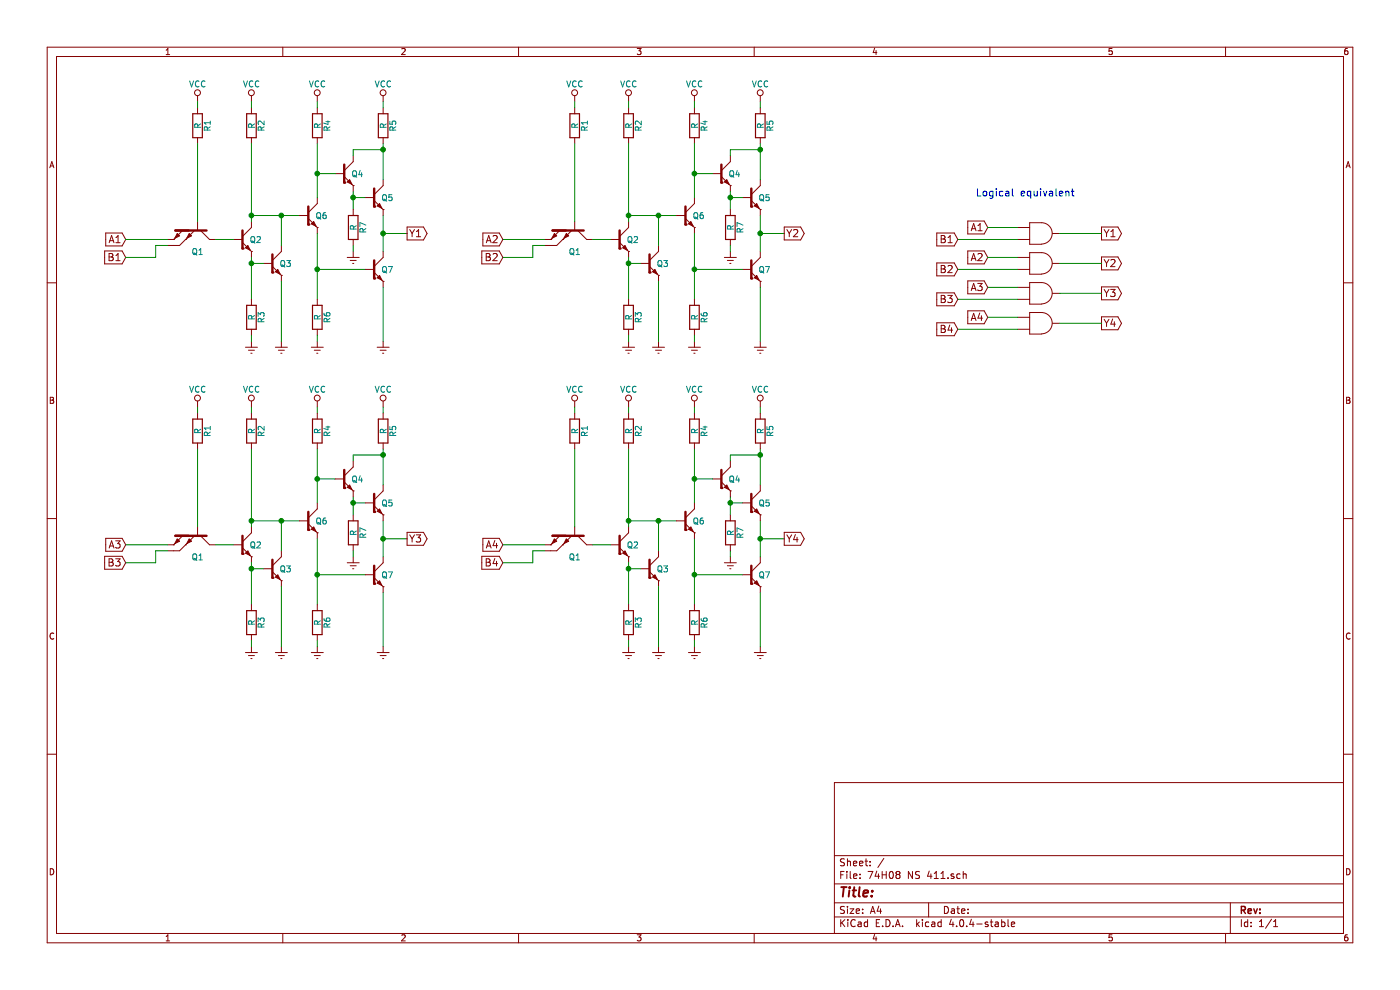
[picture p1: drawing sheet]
EESchema Schematic File Version 2
LIBS:power
LIBS:device
LIBS:transistors
LIBS:conn
LIBS:linear
LIBS:regul
LIBS:74xx
LIBS:cmos4000
LIBS:adc-dac
LIBS:memory
LIBS:xilinx
LIBS:microcontrollers
LIBS:dsp
LIBS:microchip
LIBS:analog_switches
LIBS:motorola
LIBS:texas
LIBS:intel
LIBS:audio
LIBS:interface
LIBS:digital-audio
LIBS:philips
LIBS:display
LIBS:cypress
LIBS:siliconi
LIBS:opto
LIBS:atmel
LIBS:contrib
LIBS:valves
LIBS:project5474
EELAYER 25 0
EELAYER END
$Descr A4 11693 8268
encoding utf-8
Sheet 1 1
Title ""
Date ""
Rev ""
Comp ""
Comment1 ""
Comment2 ""
Comment3 ""
Comment4 ""
$EndDescr
$Comp
L Q_NPN_double_emitter Q1
U 1 1
P 1650 1900
F 0 "Q1" V 1850 1950 50  0000 R CNN
F 1 "Q_NPN_double_emitter" H 1980 2230 50  0001 R CNN
F 2 "" H 1850 2000 50  0000 C CNN
F 3 "" H 1650 1900 50  0000 C CNN
	1    1650 1900
	0    1    1    0   
$EndComp
$Comp
L R R1
U 1 1
P 1650 1050
F 0 "R1" V 1730 1050 50  0000 C CNN
F 1 "R" V 1650 1050 50  0000 C CNN
F 2 "" V 1580 1050 50  0000 C CNN
F 3 "" H 1650 1050 50  0000 C CNN
	1    1650 1050
	1    0    0    -1  
$EndComp
Wire Wire Line
	1650 1200 1650 1850
$Comp
L VCC #PWR?
U 1 1
P 1650 850
F 0 "#PWR?" H 1650 700 50  0001 C CNN
F 1 "VCC" H 1650 1000 50  0000 C CNN
F 2 "" H 1650 850 50  0000 C CNN
F 3 "" H 1650 850 50  0000 C CNN
	1    1650 850 
	1    0    0    -1  
$EndComp
Wire Wire Line
	1650 850  1650 900 
Text GLabel 1050 2000 0    60   Input ~ 0
A1
Wire Wire Line
	1050 2000 1400 2000
Text GLabel 1050 2150 0    60   Input ~ 0
B1
Wire Wire Line
	1050 2150 1300 2150
Wire Wire Line
	1300 2150 1300 2050
Wire Wire Line
	1300 2050 1400 2050
$Comp
L Q_NPN Q2
U 1 1
P 2000 2000
F 0 "Q2" H 2185 2000 50  0000 R CNN
F 1 "Q_NPN" H 2600 1950 50  0001 R CNN
F 2 "" H 2200 2100 50  0000 C CNN
F 3 "" H 2000 2000 50  0000 C CNN
	1    2000 2000
	1    0    0    -1  
$EndComp
Wire Wire Line
	1950 2000 1800 2000
$Comp
L R R2
U 1 1
P 2100 1050
F 0 "R2" V 2180 1050 50  0000 C CNN
F 1 "R" V 2100 1050 50  0000 C CNN
F 2 "" V 2030 1050 50  0000 C CNN
F 3 "" H 2100 1050 50  0000 C CNN
	1    2100 1050
	1    0    0    -1  
$EndComp
$Comp
L VCC #PWR?
U 1 1
P 2100 850
F 0 "#PWR?" H 2100 700 50  0001 C CNN
F 1 "VCC" H 2100 1000 50  0000 C CNN
F 2 "" H 2100 850 50  0000 C CNN
F 3 "" H 2100 850 50  0000 C CNN
	1    2100 850 
	1    0    0    -1  
$EndComp
Wire Wire Line
	2100 850  2100 900 
Wire Wire Line
	2100 1200 2100 1850
$Comp
L Q_NPN Q3
U 1 1
P 2250 2200
F 0 "Q3" H 2435 2200 50  0000 R CNN
F 1 "Q_NPN" H 2850 2150 50  0001 R CNN
F 2 "" H 2450 2300 50  0000 C CNN
F 3 "" H 2250 2200 50  0000 C CNN
	1    2250 2200
	1    0    0    -1  
$EndComp
Wire Wire Line
	2100 2150 2100 2500
Wire Wire Line
	2100 2200 2200 2200
Wire Wire Line
	2100 1800 2500 1800
Wire Wire Line
	2350 1800 2350 2050
Connection ~ 2100 1800
$Comp
L Q_NPN Q6
U 1 1
P 2550 1800
F 0 "Q6" H 2735 1800 50  0000 R CNN
F 1 "Q_NPN" H 3150 1750 50  0001 R CNN
F 2 "" H 2750 1900 50  0000 C CNN
F 3 "" H 2550 1800 50  0000 C CNN
	1    2550 1800
	1    0    0    -1  
$EndComp
$Comp
L R R4
U 1 1
P 2650 1050
F 0 "R4" V 2730 1050 50  0000 C CNN
F 1 "R" V 2650 1050 50  0000 C CNN
F 2 "" V 2580 1050 50  0000 C CNN
F 3 "" H 2650 1050 50  0000 C CNN
	1    2650 1050
	1    0    0    -1  
$EndComp
$Comp
L VCC #PWR?
U 1 1
P 2650 850
F 0 "#PWR?" H 2650 700 50  0001 C CNN
F 1 "VCC" H 2650 1000 50  0000 C CNN
F 2 "" H 2650 850 50  0000 C CNN
F 3 "" H 2650 850 50  0000 C CNN
	1    2650 850 
	1    0    0    -1  
$EndComp
Wire Wire Line
	2650 850  2650 900 
Wire Wire Line
	2650 1200 2650 1650
$Comp
L Q_NPN Q7
U 1 1
P 3100 2250
F 0 "Q7" H 3285 2250 50  0000 R CNN
F 1 "Q_NPN" H 3700 2200 50  0001 R CNN
F 2 "" H 3300 2350 50  0000 C CNN
F 3 "" H 3100 2250 50  0000 C CNN
	1    3100 2250
	1    0    0    -1  
$EndComp
$Comp
L Q_NPN Q5
U 1 1
P 3100 1650
F 0 "Q5" H 3285 1650 50  0000 R CNN
F 1 "Q_NPN" H 3700 1600 50  0001 R CNN
F 2 "" H 3300 1750 50  0000 C CNN
F 3 "" H 3100 1650 50  0000 C CNN
	1    3100 1650
	1    0    0    -1  
$EndComp
$Comp
L Q_NPN Q4
U 1 1
P 2850 1450
F 0 "Q4" H 3035 1450 50  0000 R CNN
F 1 "Q_NPN" H 3450 1400 50  0001 R CNN
F 2 "" H 3050 1550 50  0000 C CNN
F 3 "" H 2850 1450 50  0000 C CNN
	1    2850 1450
	1    0    0    -1  
$EndComp
$Comp
L R R5
U 1 1
P 3200 1050
F 0 "R5" V 3280 1050 50  0000 C CNN
F 1 "R" V 3200 1050 50  0000 C CNN
F 2 "" V 3130 1050 50  0000 C CNN
F 3 "" H 3200 1050 50  0000 C CNN
	1    3200 1050
	1    0    0    -1  
$EndComp
$Comp
L VCC #PWR?
U 1 1
P 3200 850
F 0 "#PWR?" H 3200 700 50  0001 C CNN
F 1 "VCC" H 3200 1000 50  0000 C CNN
F 2 "" H 3200 850 50  0000 C CNN
F 3 "" H 3200 850 50  0000 C CNN
	1    3200 850 
	1    0    0    -1  
$EndComp
Wire Wire Line
	3200 850  3200 900 
Wire Wire Line
	3200 1200 3200 1500
Wire Wire Line
	2950 1300 2950 1250
Wire Wire Line
	2950 1250 3200 1250
Connection ~ 3200 1250
Wire Wire Line
	2950 1600 2950 1750
Wire Wire Line
	2950 1650 3050 1650
Wire Wire Line
	2800 1450 2650 1450
Connection ~ 2650 1450
Wire Wire Line
	2650 1950 2650 2500
Wire Wire Line
	2650 2250 3050 2250
Wire Wire Line
	3200 1800 3200 2100
Connection ~ 2350 1800
$Comp
L R R3
U 1 1
P 2100 2650
F 0 "R3" V 2180 2650 50  0000 C CNN
F 1 "R" V 2100 2650 50  0000 C CNN
F 2 "" V 2030 2650 50  0000 C CNN
F 3 "" H 2100 2650 50  0000 C CNN
	1    2100 2650
	1    0    0    -1  
$EndComp
Connection ~ 2100 2200
$Comp
L GNDREF #PWR?
U 1 1
P 2100 2850
F 0 "#PWR?" H 2100 2600 50  0001 C CNN
F 1 "GNDREF" H 2100 2700 50  0001 C CNN
F 2 "" H 2100 2850 50  0000 C CNN
F 3 "" H 2100 2850 50  0000 C CNN
	1    2100 2850
	1    0    0    -1  
$EndComp
Wire Wire Line
	2100 2800 2100 2850
$Comp
L GNDREF #PWR?
U 1 1
P 2350 2850
F 0 "#PWR?" H 2350 2600 50  0001 C CNN
F 1 "GNDREF" H 2350 2700 50  0001 C CNN
F 2 "" H 2350 2850 50  0000 C CNN
F 3 "" H 2350 2850 50  0000 C CNN
	1    2350 2850
	1    0    0    -1  
$EndComp
$Comp
L GNDREF #PWR?
U 1 1
P 3200 2850
F 0 "#PWR?" H 3200 2600 50  0001 C CNN
F 1 "GNDREF" H 3200 2700 50  0001 C CNN
F 2 "" H 3200 2850 50  0000 C CNN
F 3 "" H 3200 2850 50  0000 C CNN
	1    3200 2850
	1    0    0    -1  
$EndComp
$Comp
L R R6
U 1 1
P 2650 2650
F 0 "R6" V 2730 2650 50  0000 C CNN
F 1 "R" V 2650 2650 50  0000 C CNN
F 2 "" V 2580 2650 50  0000 C CNN
F 3 "" H 2650 2650 50  0000 C CNN
	1    2650 2650
	1    0    0    -1  
$EndComp
$Comp
L GNDREF #PWR?
U 1 1
P 2650 2850
F 0 "#PWR?" H 2650 2600 50  0001 C CNN
F 1 "GNDREF" H 2650 2700 50  0001 C CNN
F 2 "" H 2650 2850 50  0000 C CNN
F 3 "" H 2650 2850 50  0000 C CNN
	1    2650 2850
	1    0    0    -1  
$EndComp
Wire Wire Line
	2650 2800 2650 2850
Connection ~ 2650 2250
Wire Wire Line
	3200 2400 3200 2850
Wire Wire Line
	2350 2350 2350 2850
$Comp
L R R7
U 1 1
P 2950 1900
F 0 "R7" V 3030 1900 50  0000 C CNN
F 1 "R" V 2950 1900 50  0000 C CNN
F 2 "" V 2880 1900 50  0000 C CNN
F 3 "" H 2950 1900 50  0000 C CNN
	1    2950 1900
	1    0    0    -1  
$EndComp
$Comp
L GNDREF #PWR?
U 1 1
P 2950 2100
F 0 "#PWR?" H 2950 1850 50  0001 C CNN
F 1 "GNDREF" H 2950 1950 50  0001 C CNN
F 2 "" H 2950 2100 50  0000 C CNN
F 3 "" H 2950 2100 50  0000 C CNN
	1    2950 2100
	1    0    0    -1  
$EndComp
Wire Wire Line
	2950 2050 2950 2100
Connection ~ 2950 1650
Wire Wire Line
	3200 1950 3400 1950
Connection ~ 3200 1950
Text GLabel 3400 1950 2    60   Output ~ 0
Y1
$Comp
L Q_NPN_double_emitter Q1
U 1 1
P 4800 1900
F 0 "Q1" V 5000 1950 50  0000 R CNN
F 1 "Q_NPN_double_emitter" H 5130 2230 50  0001 R CNN
F 2 "" H 5000 2000 50  0000 C CNN
F 3 "" H 4800 1900 50  0000 C CNN
	1    4800 1900
	0    1    1    0   
$EndComp
$Comp
L R R1
U 1 1
P 4800 1050
F 0 "R1" V 4880 1050 50  0000 C CNN
F 1 "R" V 4800 1050 50  0000 C CNN
F 2 "" V 4730 1050 50  0000 C CNN
F 3 "" H 4800 1050 50  0000 C CNN
	1    4800 1050
	1    0    0    -1  
$EndComp
Wire Wire Line
	4800 1200 4800 1850
$Comp
L VCC #PWR?
U 1 1
P 4800 850
F 0 "#PWR?" H 4800 700 50  0001 C CNN
F 1 "VCC" H 4800 1000 50  0000 C CNN
F 2 "" H 4800 850 50  0000 C CNN
F 3 "" H 4800 850 50  0000 C CNN
	1    4800 850 
	1    0    0    -1  
$EndComp
Wire Wire Line
	4800 850  4800 900 
Text GLabel 4200 2000 0    60   Input ~ 0
A2
Wire Wire Line
	4200 2000 4550 2000
Text GLabel 4200 2150 0    60   Input ~ 0
B2
Wire Wire Line
	4200 2150 4450 2150
Wire Wire Line
	4450 2150 4450 2050
Wire Wire Line
	4450 2050 4550 2050
$Comp
L Q_NPN Q2
U 1 1
P 5150 2000
F 0 "Q2" H 5335 2000 50  0000 R CNN
F 1 "Q_NPN" H 5750 1950 50  0001 R CNN
F 2 "" H 5350 2100 50  0000 C CNN
F 3 "" H 5150 2000 50  0000 C CNN
	1    5150 2000
	1    0    0    -1  
$EndComp
Wire Wire Line
	5100 2000 4950 2000
$Comp
L R R2
U 1 1
P 5250 1050
F 0 "R2" V 5330 1050 50  0000 C CNN
F 1 "R" V 5250 1050 50  0000 C CNN
F 2 "" V 5180 1050 50  0000 C CNN
F 3 "" H 5250 1050 50  0000 C CNN
	1    5250 1050
	1    0    0    -1  
$EndComp
$Comp
L VCC #PWR?
U 1 1
P 5250 850
F 0 "#PWR?" H 5250 700 50  0001 C CNN
F 1 "VCC" H 5250 1000 50  0000 C CNN
F 2 "" H 5250 850 50  0000 C CNN
F 3 "" H 5250 850 50  0000 C CNN
	1    5250 850 
	1    0    0    -1  
$EndComp
Wire Wire Line
	5250 850  5250 900 
Wire Wire Line
	5250 1200 5250 1850
$Comp
L Q_NPN Q3
U 1 1
P 5400 2200
F 0 "Q3" H 5585 2200 50  0000 R CNN
F 1 "Q_NPN" H 6000 2150 50  0001 R CNN
F 2 "" H 5600 2300 50  0000 C CNN
F 3 "" H 5400 2200 50  0000 C CNN
	1    5400 2200
	1    0    0    -1  
$EndComp
Wire Wire Line
	5250 2150 5250 2500
Wire Wire Line
	5250 2200 5350 2200
Wire Wire Line
	5250 1800 5650 1800
Wire Wire Line
	5500 1800 5500 2050
Connection ~ 5250 1800
$Comp
L Q_NPN Q6
U 1 1
P 5700 1800
F 0 "Q6" H 5885 1800 50  0000 R CNN
F 1 "Q_NPN" H 6300 1750 50  0001 R CNN
F 2 "" H 5900 1900 50  0000 C CNN
F 3 "" H 5700 1800 50  0000 C CNN
	1    5700 1800
	1    0    0    -1  
$EndComp
$Comp
L R R4
U 1 1
P 5800 1050
F 0 "R4" V 5880 1050 50  0000 C CNN
F 1 "R" V 5800 1050 50  0000 C CNN
F 2 "" V 5730 1050 50  0000 C CNN
F 3 "" H 5800 1050 50  0000 C CNN
	1    5800 1050
	1    0    0    -1  
$EndComp
$Comp
L VCC #PWR?
U 1 1
P 5800 850
F 0 "#PWR?" H 5800 700 50  0001 C CNN
F 1 "VCC" H 5800 1000 50  0000 C CNN
F 2 "" H 5800 850 50  0000 C CNN
F 3 "" H 5800 850 50  0000 C CNN
	1    5800 850 
	1    0    0    -1  
$EndComp
Wire Wire Line
	5800 850  5800 900 
Wire Wire Line
	5800 1200 5800 1650
$Comp
L Q_NPN Q7
U 1 1
P 6250 2250
F 0 "Q7" H 6435 2250 50  0000 R CNN
F 1 "Q_NPN" H 6850 2200 50  0001 R CNN
F 2 "" H 6450 2350 50  0000 C CNN
F 3 "" H 6250 2250 50  0000 C CNN
	1    6250 2250
	1    0    0    -1  
$EndComp
$Comp
L Q_NPN Q5
U 1 1
P 6250 1650
F 0 "Q5" H 6435 1650 50  0000 R CNN
F 1 "Q_NPN" H 6850 1600 50  0001 R CNN
F 2 "" H 6450 1750 50  0000 C CNN
F 3 "" H 6250 1650 50  0000 C CNN
	1    6250 1650
	1    0    0    -1  
$EndComp
$Comp
L Q_NPN Q4
U 1 1
P 6000 1450
F 0 "Q4" H 6185 1450 50  0000 R CNN
F 1 "Q_NPN" H 6600 1400 50  0001 R CNN
F 2 "" H 6200 1550 50  0000 C CNN
F 3 "" H 6000 1450 50  0000 C CNN
	1    6000 1450
	1    0    0    -1  
$EndComp
$Comp
L R R5
U 1 1
P 6350 1050
F 0 "R5" V 6430 1050 50  0000 C CNN
F 1 "R" V 6350 1050 50  0000 C CNN
F 2 "" V 6280 1050 50  0000 C CNN
F 3 "" H 6350 1050 50  0000 C CNN
	1    6350 1050
	1    0    0    -1  
$EndComp
$Comp
L VCC #PWR?
U 1 1
P 6350 850
F 0 "#PWR?" H 6350 700 50  0001 C CNN
F 1 "VCC" H 6350 1000 50  0000 C CNN
F 2 "" H 6350 850 50  0000 C CNN
F 3 "" H 6350 850 50  0000 C CNN
	1    6350 850 
	1    0    0    -1  
$EndComp
Wire Wire Line
	6350 850  6350 900 
Wire Wire Line
	6350 1200 6350 1500
Wire Wire Line
	6100 1300 6100 1250
Wire Wire Line
	6100 1250 6350 1250
Connection ~ 6350 1250
Wire Wire Line
	6100 1600 6100 1750
Wire Wire Line
	6100 1650 6200 1650
Wire Wire Line
	5950 1450 5800 1450
Connection ~ 5800 1450
Wire Wire Line
	5800 1950 5800 2500
Wire Wire Line
	5800 2250 6200 2250
Wire Wire Line
	6350 1800 6350 2100
Connection ~ 5500 1800
$Comp
L R R3
U 1 1
P 5250 2650
F 0 "R3" V 5330 2650 50  0000 C CNN
F 1 "R" V 5250 2650 50  0000 C CNN
F 2 "" V 5180 2650 50  0000 C CNN
F 3 "" H 5250 2650 50  0000 C CNN
	1    5250 2650
	1    0    0    -1  
$EndComp
Connection ~ 5250 2200
$Comp
L GNDREF #PWR?
U 1 1
P 5250 2850
F 0 "#PWR?" H 5250 2600 50  0001 C CNN
F 1 "GNDREF" H 5250 2700 50  0001 C CNN
F 2 "" H 5250 2850 50  0000 C CNN
F 3 "" H 5250 2850 50  0000 C CNN
	1    5250 2850
	1    0    0    -1  
$EndComp
Wire Wire Line
	5250 2800 5250 2850
$Comp
L GNDREF #PWR?
U 1 1
P 5500 2850
F 0 "#PWR?" H 5500 2600 50  0001 C CNN
F 1 "GNDREF" H 5500 2700 50  0001 C CNN
F 2 "" H 5500 2850 50  0000 C CNN
F 3 "" H 5500 2850 50  0000 C CNN
	1    5500 2850
	1    0    0    -1  
$EndComp
$Comp
L GNDREF #PWR?
U 1 1
P 6350 2850
F 0 "#PWR?" H 6350 2600 50  0001 C CNN
F 1 "GNDREF" H 6350 2700 50  0001 C CNN
F 2 "" H 6350 2850 50  0000 C CNN
F 3 "" H 6350 2850 50  0000 C CNN
	1    6350 2850
	1    0    0    -1  
$EndComp
$Comp
L R R6
U 1 1
P 5800 2650
F 0 "R6" V 5880 2650 50  0000 C CNN
F 1 "R" V 5800 2650 50  0000 C CNN
F 2 "" V 5730 2650 50  0000 C CNN
F 3 "" H 5800 2650 50  0000 C CNN
	1    5800 2650
	1    0    0    -1  
$EndComp
$Comp
L GNDREF #PWR?
U 1 1
P 5800 2850
F 0 "#PWR?" H 5800 2600 50  0001 C CNN
F 1 "GNDREF" H 5800 2700 50  0001 C CNN
F 2 "" H 5800 2850 50  0000 C CNN
F 3 "" H 5800 2850 50  0000 C CNN
	1    5800 2850
	1    0    0    -1  
$EndComp
Wire Wire Line
	5800 2800 5800 2850
Connection ~ 5800 2250
Wire Wire Line
	6350 2400 6350 2850
Wire Wire Line
	5500 2350 5500 2850
$Comp
L R R7
U 1 1
P 6100 1900
F 0 "R7" V 6180 1900 50  0000 C CNN
F 1 "R" V 6100 1900 50  0000 C CNN
F 2 "" V 6030 1900 50  0000 C CNN
F 3 "" H 6100 1900 50  0000 C CNN
	1    6100 1900
	1    0    0    -1  
$EndComp
$Comp
L GNDREF #PWR?
U 1 1
P 6100 2100
F 0 "#PWR?" H 6100 1850 50  0001 C CNN
F 1 "GNDREF" H 6100 1950 50  0001 C CNN
F 2 "" H 6100 2100 50  0000 C CNN
F 3 "" H 6100 2100 50  0000 C CNN
	1    6100 2100
	1    0    0    -1  
$EndComp
Wire Wire Line
	6100 2050 6100 2100
Connection ~ 6100 1650
Wire Wire Line
	6350 1950 6550 1950
Connection ~ 6350 1950
Text GLabel 6550 1950 2    60   Output ~ 0
Y2
$Comp
L Q_NPN_double_emitter Q1
U 1 1
P 1650 4450
F 0 "Q1" V 1850 4500 50  0000 R CNN
F 1 "Q_NPN_double_emitter" H 1980 4780 50  0001 R CNN
F 2 "" H 1850 4550 50  0000 C CNN
F 3 "" H 1650 4450 50  0000 C CNN
	1    1650 4450
	0    1    1    0   
$EndComp
$Comp
L R R1
U 1 1
P 1650 3600
F 0 "R1" V 1730 3600 50  0000 C CNN
F 1 "R" V 1650 3600 50  0000 C CNN
F 2 "" V 1580 3600 50  0000 C CNN
F 3 "" H 1650 3600 50  0000 C CNN
	1    1650 3600
	1    0    0    -1  
$EndComp
Wire Wire Line
	1650 3750 1650 4400
$Comp
L VCC #PWR?
U 1 1
P 1650 3400
F 0 "#PWR?" H 1650 3250 50  0001 C CNN
F 1 "VCC" H 1650 3550 50  0000 C CNN
F 2 "" H 1650 3400 50  0000 C CNN
F 3 "" H 1650 3400 50  0000 C CNN
	1    1650 3400
	1    0    0    -1  
$EndComp
Wire Wire Line
	1650 3400 1650 3450
Text GLabel 1050 4550 0    60   Input ~ 0
A3
Wire Wire Line
	1050 4550 1400 4550
Text GLabel 1050 4700 0    60   Input ~ 0
B3
Wire Wire Line
	1050 4700 1300 4700
Wire Wire Line
	1300 4700 1300 4600
Wire Wire Line
	1300 4600 1400 4600
$Comp
L Q_NPN Q2
U 1 1
P 2000 4550
F 0 "Q2" H 2185 4550 50  0000 R CNN
F 1 "Q_NPN" H 2600 4500 50  0001 R CNN
F 2 "" H 2200 4650 50  0000 C CNN
F 3 "" H 2000 4550 50  0000 C CNN
	1    2000 4550
	1    0    0    -1  
$EndComp
Wire Wire Line
	1950 4550 1800 4550
$Comp
L R R2
U 1 1
P 2100 3600
F 0 "R2" V 2180 3600 50  0000 C CNN
F 1 "R" V 2100 3600 50  0000 C CNN
F 2 "" V 2030 3600 50  0000 C CNN
F 3 "" H 2100 3600 50  0000 C CNN
	1    2100 3600
	1    0    0    -1  
$EndComp
$Comp
L VCC #PWR?
U 1 1
P 2100 3400
F 0 "#PWR?" H 2100 3250 50  0001 C CNN
F 1 "VCC" H 2100 3550 50  0000 C CNN
F 2 "" H 2100 3400 50  0000 C CNN
F 3 "" H 2100 3400 50  0000 C CNN
	1    2100 3400
	1    0    0    -1  
$EndComp
Wire Wire Line
	2100 3400 2100 3450
Wire Wire Line
	2100 3750 2100 4400
$Comp
L Q_NPN Q3
U 1 1
P 2250 4750
F 0 "Q3" H 2435 4750 50  0000 R CNN
F 1 "Q_NPN" H 2850 4700 50  0001 R CNN
F 2 "" H 2450 4850 50  0000 C CNN
F 3 "" H 2250 4750 50  0000 C CNN
	1    2250 4750
	1    0    0    -1  
$EndComp
Wire Wire Line
	2100 4700 2100 5050
Wire Wire Line
	2100 4750 2200 4750
Wire Wire Line
	2100 4350 2500 4350
Wire Wire Line
	2350 4350 2350 4600
Connection ~ 2100 4350
$Comp
L Q_NPN Q6
U 1 1
P 2550 4350
F 0 "Q6" H 2735 4350 50  0000 R CNN
F 1 "Q_NPN" H 3150 4300 50  0001 R CNN
F 2 "" H 2750 4450 50  0000 C CNN
F 3 "" H 2550 4350 50  0000 C CNN
	1    2550 4350
	1    0    0    -1  
$EndComp
$Comp
L R R4
U 1 1
P 2650 3600
F 0 "R4" V 2730 3600 50  0000 C CNN
F 1 "R" V 2650 3600 50  0000 C CNN
F 2 "" V 2580 3600 50  0000 C CNN
F 3 "" H 2650 3600 50  0000 C CNN
	1    2650 3600
	1    0    0    -1  
$EndComp
$Comp
L VCC #PWR?
U 1 1
P 2650 3400
F 0 "#PWR?" H 2650 3250 50  0001 C CNN
F 1 "VCC" H 2650 3550 50  0000 C CNN
F 2 "" H 2650 3400 50  0000 C CNN
F 3 "" H 2650 3400 50  0000 C CNN
	1    2650 3400
	1    0    0    -1  
$EndComp
Wire Wire Line
	2650 3400 2650 3450
Wire Wire Line
	2650 3750 2650 4200
$Comp
L Q_NPN Q7
U 1 1
P 3100 4800
F 0 "Q7" H 3285 4800 50  0000 R CNN
F 1 "Q_NPN" H 3700 4750 50  0001 R CNN
F 2 "" H 3300 4900 50  0000 C CNN
F 3 "" H 3100 4800 50  0000 C CNN
	1    3100 4800
	1    0    0    -1  
$EndComp
$Comp
L Q_NPN Q5
U 1 1
P 3100 4200
F 0 "Q5" H 3285 4200 50  0000 R CNN
F 1 "Q_NPN" H 3700 4150 50  0001 R CNN
F 2 "" H 3300 4300 50  0000 C CNN
F 3 "" H 3100 4200 50  0000 C CNN
	1    3100 4200
	1    0    0    -1  
$EndComp
$Comp
L Q_NPN Q4
U 1 1
P 2850 4000
F 0 "Q4" H 3035 4000 50  0000 R CNN
F 1 "Q_NPN" H 3450 3950 50  0001 R CNN
F 2 "" H 3050 4100 50  0000 C CNN
F 3 "" H 2850 4000 50  0000 C CNN
	1    2850 4000
	1    0    0    -1  
$EndComp
$Comp
L R R5
U 1 1
P 3200 3600
F 0 "R5" V 3280 3600 50  0000 C CNN
F 1 "R" V 3200 3600 50  0000 C CNN
F 2 "" V 3130 3600 50  0000 C CNN
F 3 "" H 3200 3600 50  0000 C CNN
	1    3200 3600
	1    0    0    -1  
$EndComp
$Comp
L VCC #PWR?
U 1 1
P 3200 3400
F 0 "#PWR?" H 3200 3250 50  0001 C CNN
F 1 "VCC" H 3200 3550 50  0000 C CNN
F 2 "" H 3200 3400 50  0000 C CNN
F 3 "" H 3200 3400 50  0000 C CNN
	1    3200 3400
	1    0    0    -1  
$EndComp
Wire Wire Line
	3200 3400 3200 3450
Wire Wire Line
	3200 3750 3200 4050
Wire Wire Line
	2950 3850 2950 3800
Wire Wire Line
	2950 3800 3200 3800
Connection ~ 3200 3800
Wire Wire Line
	2950 4150 2950 4300
Wire Wire Line
	2950 4200 3050 4200
Wire Wire Line
	2800 4000 2650 4000
Connection ~ 2650 4000
Wire Wire Line
	2650 4500 2650 5050
Wire Wire Line
	2650 4800 3050 4800
Wire Wire Line
	3200 4350 3200 4650
Connection ~ 2350 4350
$Comp
L R R3
U 1 1
P 2100 5200
F 0 "R3" V 2180 5200 50  0000 C CNN
F 1 "R" V 2100 5200 50  0000 C CNN
F 2 "" V 2030 5200 50  0000 C CNN
F 3 "" H 2100 5200 50  0000 C CNN
	1    2100 5200
	1    0    0    -1  
$EndComp
Connection ~ 2100 4750
$Comp
L GNDREF #PWR?
U 1 1
P 2100 5400
F 0 "#PWR?" H 2100 5150 50  0001 C CNN
F 1 "GNDREF" H 2100 5250 50  0001 C CNN
F 2 "" H 2100 5400 50  0000 C CNN
F 3 "" H 2100 5400 50  0000 C CNN
	1    2100 5400
	1    0    0    -1  
$EndComp
Wire Wire Line
	2100 5350 2100 5400
$Comp
L GNDREF #PWR?
U 1 1
P 2350 5400
F 0 "#PWR?" H 2350 5150 50  0001 C CNN
F 1 "GNDREF" H 2350 5250 50  0001 C CNN
F 2 "" H 2350 5400 50  0000 C CNN
F 3 "" H 2350 5400 50  0000 C CNN
	1    2350 5400
	1    0    0    -1  
$EndComp
$Comp
L GNDREF #PWR?
U 1 1
P 3200 5400
F 0 "#PWR?" H 3200 5150 50  0001 C CNN
F 1 "GNDREF" H 3200 5250 50  0001 C CNN
F 2 "" H 3200 5400 50  0000 C CNN
F 3 "" H 3200 5400 50  0000 C CNN
	1    3200 5400
	1    0    0    -1  
$EndComp
$Comp
L R R6
U 1 1
P 2650 5200
F 0 "R6" V 2730 5200 50  0000 C CNN
F 1 "R" V 2650 5200 50  0000 C CNN
F 2 "" V 2580 5200 50  0000 C CNN
F 3 "" H 2650 5200 50  0000 C CNN
	1    2650 5200
	1    0    0    -1  
$EndComp
$Comp
L GNDREF #PWR?
U 1 1
P 2650 5400
F 0 "#PWR?" H 2650 5150 50  0001 C CNN
F 1 "GNDREF" H 2650 5250 50  0001 C CNN
F 2 "" H 2650 5400 50  0000 C CNN
F 3 "" H 2650 5400 50  0000 C CNN
	1    2650 5400
	1    0    0    -1  
$EndComp
Wire Wire Line
	2650 5350 2650 5400
Connection ~ 2650 4800
Wire Wire Line
	3200 4950 3200 5400
Wire Wire Line
	2350 4900 2350 5400
$Comp
L R R7
U 1 1
P 2950 4450
F 0 "R7" V 3030 4450 50  0000 C CNN
F 1 "R" V 2950 4450 50  0000 C CNN
F 2 "" V 2880 4450 50  0000 C CNN
F 3 "" H 2950 4450 50  0000 C CNN
	1    2950 4450
	1    0    0    -1  
$EndComp
$Comp
L GNDREF #PWR?
U 1 1
P 2950 4650
F 0 "#PWR?" H 2950 4400 50  0001 C CNN
F 1 "GNDREF" H 2950 4500 50  0001 C CNN
F 2 "" H 2950 4650 50  0000 C CNN
F 3 "" H 2950 4650 50  0000 C CNN
	1    2950 4650
	1    0    0    -1  
$EndComp
Wire Wire Line
	2950 4600 2950 4650
Connection ~ 2950 4200
Wire Wire Line
	3200 4500 3400 4500
Connection ~ 3200 4500
Text GLabel 3400 4500 2    60   Output ~ 0
Y3
$Comp
L Q_NPN_double_emitter Q1
U 1 1
P 4800 4450
F 0 "Q1" V 5000 4500 50  0000 R CNN
F 1 "Q_NPN_double_emitter" H 5130 4780 50  0001 R CNN
F 2 "" H 5000 4550 50  0000 C CNN
F 3 "" H 4800 4450 50  0000 C CNN
	1    4800 4450
	0    1    1    0   
$EndComp
$Comp
L R R1
U 1 1
P 4800 3600
F 0 "R1" V 4880 3600 50  0000 C CNN
F 1 "R" V 4800 3600 50  0000 C CNN
F 2 "" V 4730 3600 50  0000 C CNN
F 3 "" H 4800 3600 50  0000 C CNN
	1    4800 3600
	1    0    0    -1  
$EndComp
Wire Wire Line
	4800 3750 4800 4400
$Comp
L VCC #PWR?
U 1 1
P 4800 3400
F 0 "#PWR?" H 4800 3250 50  0001 C CNN
F 1 "VCC" H 4800 3550 50  0000 C CNN
F 2 "" H 4800 3400 50  0000 C CNN
F 3 "" H 4800 3400 50  0000 C CNN
	1    4800 3400
	1    0    0    -1  
$EndComp
Wire Wire Line
	4800 3400 4800 3450
Text GLabel 4200 4550 0    60   Input ~ 0
A4
Wire Wire Line
	4200 4550 4550 4550
Text GLabel 4200 4700 0    60   Input ~ 0
B4
Wire Wire Line
	4200 4700 4450 4700
Wire Wire Line
	4450 4700 4450 4600
Wire Wire Line
	4450 4600 4550 4600
$Comp
L Q_NPN Q2
U 1 1
P 5150 4550
F 0 "Q2" H 5335 4550 50  0000 R CNN
F 1 "Q_NPN" H 5750 4500 50  0001 R CNN
F 2 "" H 5350 4650 50  0000 C CNN
F 3 "" H 5150 4550 50  0000 C CNN
	1    5150 4550
	1    0    0    -1  
$EndComp
Wire Wire Line
	5100 4550 4950 4550
$Comp
L R R2
U 1 1
P 5250 3600
F 0 "R2" V 5330 3600 50  0000 C CNN
F 1 "R" V 5250 3600 50  0000 C CNN
F 2 "" V 5180 3600 50  0000 C CNN
F 3 "" H 5250 3600 50  0000 C CNN
	1    5250 3600
	1    0    0    -1  
$EndComp
$Comp
L VCC #PWR?
U 1 1
P 5250 3400
F 0 "#PWR?" H 5250 3250 50  0001 C CNN
F 1 "VCC" H 5250 3550 50  0000 C CNN
F 2 "" H 5250 3400 50  0000 C CNN
F 3 "" H 5250 3400 50  0000 C CNN
	1    5250 3400
	1    0    0    -1  
$EndComp
Wire Wire Line
	5250 3400 5250 3450
Wire Wire Line
	5250 3750 5250 4400
$Comp
L Q_NPN Q3
U 1 1
P 5400 4750
F 0 "Q3" H 5585 4750 50  0000 R CNN
F 1 "Q_NPN" H 6000 4700 50  0001 R CNN
F 2 "" H 5600 4850 50  0000 C CNN
F 3 "" H 5400 4750 50  0000 C CNN
	1    5400 4750
	1    0    0    -1  
$EndComp
Wire Wire Line
	5250 4700 5250 5050
Wire Wire Line
	5250 4750 5350 4750
Wire Wire Line
	5250 4350 5650 4350
Wire Wire Line
	5500 4350 5500 4600
Connection ~ 5250 4350
$Comp
L Q_NPN Q6
U 1 1
P 5700 4350
F 0 "Q6" H 5885 4350 50  0000 R CNN
F 1 "Q_NPN" H 6300 4300 50  0001 R CNN
F 2 "" H 5900 4450 50  0000 C CNN
F 3 "" H 5700 4350 50  0000 C CNN
	1    5700 4350
	1    0    0    -1  
$EndComp
$Comp
L R R4
U 1 1
P 5800 3600
F 0 "R4" V 5880 3600 50  0000 C CNN
F 1 "R" V 5800 3600 50  0000 C CNN
F 2 "" V 5730 3600 50  0000 C CNN
F 3 "" H 5800 3600 50  0000 C CNN
	1    5800 3600
	1    0    0    -1  
$EndComp
$Comp
L VCC #PWR?
U 1 1
P 5800 3400
F 0 "#PWR?" H 5800 3250 50  0001 C CNN
F 1 "VCC" H 5800 3550 50  0000 C CNN
F 2 "" H 5800 3400 50  0000 C CNN
F 3 "" H 5800 3400 50  0000 C CNN
	1    5800 3400
	1    0    0    -1  
$EndComp
Wire Wire Line
	5800 3400 5800 3450
Wire Wire Line
	5800 3750 5800 4200
$Comp
L Q_NPN Q7
U 1 1
P 6250 4800
F 0 "Q7" H 6435 4800 50  0000 R CNN
F 1 "Q_NPN" H 6850 4750 50  0001 R CNN
F 2 "" H 6450 4900 50  0000 C CNN
F 3 "" H 6250 4800 50  0000 C CNN
	1    6250 4800
	1    0    0    -1  
$EndComp
$Comp
L Q_NPN Q5
U 1 1
P 6250 4200
F 0 "Q5" H 6435 4200 50  0000 R CNN
F 1 "Q_NPN" H 6850 4150 50  0001 R CNN
F 2 "" H 6450 4300 50  0000 C CNN
F 3 "" H 6250 4200 50  0000 C CNN
	1    6250 4200
	1    0    0    -1  
$EndComp
$Comp
L Q_NPN Q4
U 1 1
P 6000 4000
F 0 "Q4" H 6185 4000 50  0000 R CNN
F 1 "Q_NPN" H 6600 3950 50  0001 R CNN
F 2 "" H 6200 4100 50  0000 C CNN
F 3 "" H 6000 4000 50  0000 C CNN
	1    6000 4000
	1    0    0    -1  
$EndComp
$Comp
L R R5
U 1 1
P 6350 3600
F 0 "R5" V 6430 3600 50  0000 C CNN
F 1 "R" V 6350 3600 50  0000 C CNN
F 2 "" V 6280 3600 50  0000 C CNN
F 3 "" H 6350 3600 50  0000 C CNN
	1    6350 3600
	1    0    0    -1  
$EndComp
$Comp
L VCC #PWR?
U 1 1
P 6350 3400
F 0 "#PWR?" H 6350 3250 50  0001 C CNN
F 1 "VCC" H 6350 3550 50  0000 C CNN
F 2 "" H 6350 3400 50  0000 C CNN
F 3 "" H 6350 3400 50  0000 C CNN
	1    6350 3400
	1    0    0    -1  
$EndComp
Wire Wire Line
	6350 3400 6350 3450
Wire Wire Line
	6350 3750 6350 4050
Wire Wire Line
	6100 3850 6100 3800
Wire Wire Line
	6100 3800 6350 3800
Connection ~ 6350 3800
Wire Wire Line
	6100 4150 6100 4300
Wire Wire Line
	6100 4200 6200 4200
Wire Wire Line
	5950 4000 5800 4000
Connection ~ 5800 4000
Wire Wire Line
	5800 4500 5800 5050
Wire Wire Line
	5800 4800 6200 4800
Wire Wire Line
	6350 4350 6350 4650
Connection ~ 5500 4350
$Comp
L R R3
U 1 1
P 5250 5200
F 0 "R3" V 5330 5200 50  0000 C CNN
F 1 "R" V 5250 5200 50  0000 C CNN
F 2 "" V 5180 5200 50  0000 C CNN
F 3 "" H 5250 5200 50  0000 C CNN
	1    5250 5200
	1    0    0    -1  
$EndComp
Connection ~ 5250 4750
$Comp
L GNDREF #PWR?
U 1 1
P 5250 5400
F 0 "#PWR?" H 5250 5150 50  0001 C CNN
F 1 "GNDREF" H 5250 5250 50  0001 C CNN
F 2 "" H 5250 5400 50  0000 C CNN
F 3 "" H 5250 5400 50  0000 C CNN
	1    5250 5400
	1    0    0    -1  
$EndComp
Wire Wire Line
	5250 5350 5250 5400
$Comp
L GNDREF #PWR?
U 1 1
P 5500 5400
F 0 "#PWR?" H 5500 5150 50  0001 C CNN
F 1 "GNDREF" H 5500 5250 50  0001 C CNN
F 2 "" H 5500 5400 50  0000 C CNN
F 3 "" H 5500 5400 50  0000 C CNN
	1    5500 5400
	1    0    0    -1  
$EndComp
$Comp
L GNDREF #PWR?
U 1 1
P 6350 5400
F 0 "#PWR?" H 6350 5150 50  0001 C CNN
F 1 "GNDREF" H 6350 5250 50  0001 C CNN
F 2 "" H 6350 5400 50  0000 C CNN
F 3 "" H 6350 5400 50  0000 C CNN
	1    6350 5400
	1    0    0    -1  
$EndComp
$Comp
L R R6
U 1 1
P 5800 5200
F 0 "R6" V 5880 5200 50  0000 C CNN
F 1 "R" V 5800 5200 50  0000 C CNN
F 2 "" V 5730 5200 50  0000 C CNN
F 3 "" H 5800 5200 50  0000 C CNN
	1    5800 5200
	1    0    0    -1  
$EndComp
$Comp
L GNDREF #PWR?
U 1 1
P 5800 5400
F 0 "#PWR?" H 5800 5150 50  0001 C CNN
F 1 "GNDREF" H 5800 5250 50  0001 C CNN
F 2 "" H 5800 5400 50  0000 C CNN
F 3 "" H 5800 5400 50  0000 C CNN
	1    5800 5400
	1    0    0    -1  
$EndComp
Wire Wire Line
	5800 5350 5800 5400
Connection ~ 5800 4800
Wire Wire Line
	6350 4950 6350 5400
Wire Wire Line
	5500 4900 5500 5400
$Comp
L R R7
U 1 1
P 6100 4450
F 0 "R7" V 6180 4450 50  0000 C CNN
F 1 "R" V 6100 4450 50  0000 C CNN
F 2 "" V 6030 4450 50  0000 C CNN
F 3 "" H 6100 4450 50  0000 C CNN
	1    6100 4450
	1    0    0    -1  
$EndComp
$Comp
L GNDREF #PWR?
U 1 1
P 6100 4650
F 0 "#PWR?" H 6100 4400 50  0001 C CNN
F 1 "GNDREF" H 6100 4500 50  0001 C CNN
F 2 "" H 6100 4650 50  0000 C CNN
F 3 "" H 6100 4650 50  0000 C CNN
	1    6100 4650
	1    0    0    -1  
$EndComp
Wire Wire Line
	6100 4600 6100 4650
Connection ~ 6100 4200
Wire Wire Line
	6350 4500 6550 4500
Connection ~ 6350 4500
Text GLabel 6550 4500 2    60   Output ~ 0
Y4
$Comp
L AND U?
U 1 1
P 8600 2100
F 0 "U?" H 8620 1920 60  0001 C CNN
F 1 "AND" H 8610 2000 60  0001 C CNN
F 2 "" H 8600 2100 60  0001 C CNN
F 3 "" H 8600 2100 60  0001 C CNN
	1    8600 2100
	1    0    0    -1  
$EndComp
Text GLabel 8250 1900 0    60   Input ~ 0
A1
Text GLabel 8000 2000 0    60   Input ~ 0
B1
Wire Wire Line
	8250 1900 8500 1900
Wire Wire Line
	8000 2000 8500 2000
Text GLabel 9200 1950 2    60   Output ~ 0
Y1
Wire Wire Line
	8850 1950 9200 1950
$Comp
L AND U?
U 1 1
P 8600 2350
F 0 "U?" H 8620 2170 60  0001 C CNN
F 1 "AND" H 8610 2250 60  0001 C CNN
F 2 "" H 8600 2350 60  0001 C CNN
F 3 "" H 8600 2350 60  0001 C CNN
	1    8600 2350
	1    0    0    -1  
$EndComp
Text GLabel 8250 2150 0    60   Input ~ 0
A2
Text GLabel 8000 2250 0    60   Input ~ 0
B2
Wire Wire Line
	8250 2150 8500 2150
Wire Wire Line
	8000 2250 8500 2250
Text GLabel 9200 2200 2    60   Output ~ 0
Y2
Wire Wire Line
	8850 2200 9200 2200
$Comp
L AND U?
U 1 1
P 8600 2600
F 0 "U?" H 8620 2420 60  0001 C CNN
F 1 "AND" H 8610 2500 60  0001 C CNN
F 2 "" H 8600 2600 60  0001 C CNN
F 3 "" H 8600 2600 60  0001 C CNN
	1    8600 2600
	1    0    0    -1  
$EndComp
Text GLabel 8250 2400 0    60   Input ~ 0
A3
Text GLabel 8000 2500 0    60   Input ~ 0
B3
Wire Wire Line
	8250 2400 8500 2400
Wire Wire Line
	8000 2500 8500 2500
Text GLabel 9200 2450 2    60   Output ~ 0
Y3
Wire Wire Line
	8850 2450 9200 2450
$Comp
L AND U?
U 1 1
P 8600 2850
F 0 "U?" H 8620 2670 60  0001 C CNN
F 1 "AND" H 8610 2750 60  0001 C CNN
F 2 "" H 8600 2850 60  0001 C CNN
F 3 "" H 8600 2850 60  0001 C CNN
	1    8600 2850
	1    0    0    -1  
$EndComp
Text GLabel 8250 2650 0    60   Input ~ 0
A4
Text GLabel 8000 2750 0    60   Input ~ 0
B4
Wire Wire Line
	8250 2650 8500 2650
Wire Wire Line
	8000 2750 8500 2750
Text GLabel 9200 2700 2    60   Output ~ 0
Y4
Wire Wire Line
	8850 2700 9200 2700
Text Notes 8150 1650 0    60   ~ 0
Logical equivalent
$EndSCHEMATC
